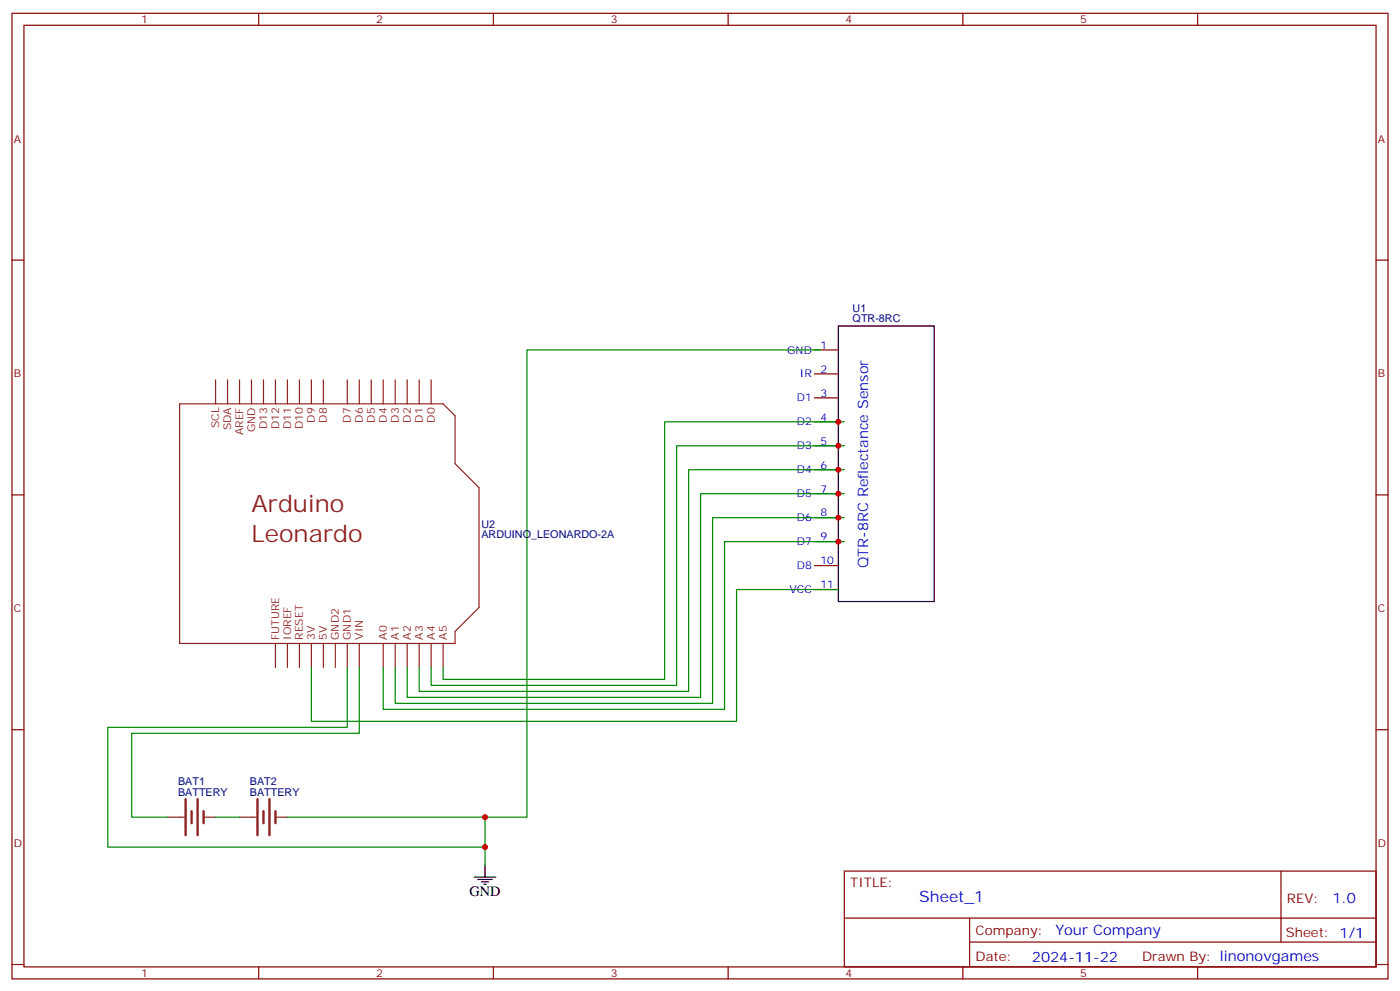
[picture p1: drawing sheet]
<svg xmlns="http://www.w3.org/2000/svg" width="412mm" height="292mm" viewBox="0 0 412 292" stroke-linecap="round" stroke-linejoin="round" font-family="sans-serif">
<g fill="none" stroke="#870000" stroke-width=".35">
<path d="M3.5 3.9h405.4v284.4h-405.4zM7.1 7.4h398.2v277.3h-398.2zM76.2 3.9v3.5M145.3 3.9v3.5M214.5 3.9v3.5M283.6 3.9v3.5M352.8 3.9v3.5M3.5 76.6h3.6M405.3 76.6h3.6M239.9 103h7M239.9 110.1h7M239.9 117.2h7"/>
<path d="M239.9 124.2h7M239.9 131.3h7M239.9 138.3h7M3.5 145.7h3.6M239.9 145.4h7M239.9 152.4h7M239.9 159.5h7M405.3 145.7h3.6M239.9 166.5h7M239.9 173.6h7M3.5 214.9h3.6M405.3 214.9h3.6"/>
<path d="M248.7 256.5h156.6v28.2h-156.6zM377.3 256.5v20.9M248.7 270.4h156.5M285.6 277.4h119.6M285.6 270.4v14.1M3.5 284h3.6M76.2 284.7v3.6M145.3 284.7v3.6M214.5 284.7v3.6M283.6 284.7v3.6M352.8 284.7v3.6M405.3 284h3.6"/>
</g>
<path d="M246.9 96h28.3v81.1h-28.3zM139.7 258.3h6.3M140.8 259h4.2M141.8 259.7h2.1M142.9 254.7v3.6M142.5 260.4h.7" fill="none" stroke="#000" stroke-width=".35"/>
<path d="M54.7 235.3v10.6M56.4 238.9v3.5M58.2 235.3v10.6M60 238.9v3.5M75.8 235.3v10.6M77.6 238.9v3.5M79.4 235.3v10.6M81.1 238.9v3.5" fill="none" stroke="#8c2424" stroke-width=".71"/>
<g fill="none" stroke="#8c2424" stroke-width=".35">
<path d="M52.9 118.9h77.6l3.6 3.5v14.2l7 7v35.3l-7 7v3.6h-81.2zM63.5 111.9v7M67 111.9v7M70.6 111.9v7M74.1 111.9v7M77.6 111.9v7M81.1 111.9v7M84.7 111.9v7M88.2 111.9v7M91.7 111.9v7M95.2 111.9v7M102.3 111.9v7"/>
<path d="M105.8 111.9v7M109.4 111.9v7M112.9 111.9v7M116.4 111.9v7M119.9 111.9v7M123.5 111.9v7M127 111.9v7M81.1 189.5v7M84.7 189.5v7M88.2 189.5v7M91.7 189.5v7M95.2 189.5v7"/>
<path d="M98.8 189.5v7M102.3 189.5v7M105.8 189.5v7M112.9 189.5v7M116.4 189.5v7M119.9 189.5v7M123.5 189.5v7M127 189.5v7M130.5 189.5v7M49.4 240.6h4.9M60 240.6h3.5M70.6 240.6h4.9"/>
<path d="M81.1 240.6h3.6"/>
</g>
<path d="M241.7 103h-86.5v137.6h-12.3M248.7 138.3h-45.9v65.3h-79.3v-7.1M248.7 131.3h-49.4v70.5h-72.3v-5.3M248.7 124.2h-52.9v75.9h-65.3v-3.6M248.7 159.5h-35.3v49.4h-100.5v-12.4M248.7 152.4h-38.8v54.7h-93.5v-10.6M248.7 145.4h-42.3v60h-86.5v-8.9M246.9 173.6h-29.9v38.8h-125.3v-15.9M102.3 196.5v17.7h-70.6v35.2h111.2M105.8 196.5v19.4h-67v24.7h10.6M63.5 240.6h7.1M84.7 240.6h58.2v14.1" fill="none" stroke="#008700" stroke-width=".35"/>
<g fill="#c00">
<circle cx="142.9" cy="240.6" r=".88"/>
<circle cx="142.9" cy="249.4" r=".88"/>
<circle cx="246.9" cy="124.2" r=".88"/>
<circle cx="246.9" cy="131.3" r=".88"/>
<circle cx="246.9" cy="138.3" r=".88"/>
<circle cx="246.9" cy="145.4" r=".88"/>
<circle cx="246.9" cy="159.5" r=".88"/>
<circle cx="246.9" cy="152.4" r=".88"/>
</g>
<g font-size="7.1" fill="#8d2323">
<text x="74.1" y="150.7">Arduino</text>
<text x="74.1" y="159.5">Leonardo</text>
</g>
<text font-size="4.6" fill="#00f" x="270.8" y="265.5">Sheet_1</text>
<g font-size="4.2" fill="#00f">
<text x="255.7" y="167.3" transform="rotate(-90 255.7 167.3)">QTR-8RC Reflectance Sensor</text>
<text x="392.5" y="265.8">1.0</text>
<text x="310.9" y="275.3">Your Company</text>
<text x="304" y="283.1">2024-11-22</text>
</g>
<text font-size="4.2" x="138.3" y="263.9">GND</text>
<g font-size="3.9" fill="#800">
<text x="250.5" y="261.1">TITLE:</text>
<text x="379.1" y="265.8">REV:</text>
<text x="287.4" y="275.3">Company:</text>
<text x="378.7" y="275.9">Sheet: 1/1</text>
<text x="287.4" y="283">Date:</text>
<text x="336.4" y="283.1">Drawn By: linonovgames</text>
</g>
<g font-size="3.2" fill="#800">
<text x="41.6" y="6.9">1</text>
<text x="110.8" y="6.9">2</text>
<text x="179.9" y="6.9">3</text>
<text x="249.1" y="6.9">4</text>
<text x="318.2" y="6.9">5</text>
<text x="4.1" y="42">A</text>
<text x="405.9" y="42">A</text>
<text x="4.1" y="111.2">B</text>
<text x="405.9" y="111.2">B</text>
<text x="4.1" y="180.3">C</text>
<text x="405.9" y="180.3">C</text>
<text x="4.1" y="249.4">D</text>
<text x="405.9" y="249.4">D</text>
<text x="41.6" y="287.7">1</text>
<text x="110.8" y="287.7">2</text>
<text x="179.9" y="287.7">3</text>
<text x="249.1" y="287.7">4</text>
<text x="318.2" y="287.7">5</text>
</g>
<g font-size="3.2" fill="#000080">
<text x="251.2" y="94.9">QTR-8RC</text>
<text x="251.2" y="91.9">U1</text>
<text x="141.8" y="155.3">U2</text>
<text x="141.8" y="158.5">ARDUINO_LEONARDO-2A</text>
<text x="52.4" y="231.2">BAT1</text>
<text x="73.6" y="231.2">BAT2</text>
<text x="52.4" y="234.3">BATTERY</text>
<text x="73.6" y="234.3">BATTERY</text>
</g>
<g font-size="3.2" fill="#00f">
<text x="231.9" y="104.1">GND</text>
<text x="241.7" y="102.7">1</text>
<text x="235.6" y="111.2">IR</text>
<text x="241.7" y="109.7">2</text>
<text x="234.7" y="118.2">D1</text>
<text x="241.7" y="116.8">3</text>
<text x="234.7" y="125.3">D2</text>
<text x="241.7" y="123.9">4</text>
<text x="241.7" y="130.9">5</text>
<text x="234.7" y="132.3">D3</text>
<text x="241.7" y="138">6</text>
<text x="234.7" y="139.4">D4</text>
<text x="234.7" y="146.4">D5</text>
<text x="241.7" y="145">7</text>
<text x="234.7" y="153.5">D6</text>
<text x="241.7" y="152.1">8</text>
<text x="234.7" y="160.5">D7</text>
<text x="241.7" y="159.1">9</text>
<text x="234.7" y="167.6">D8</text>
<text x="241.7" y="166.2">10</text>
<text x="241.7" y="173.2">11</text>
<text x="232.6" y="174.7">VCC</text>
</g>
<g font-size="3.2" fill="#8d2323">
<text x="92.8" y="124.4" transform="rotate(-90 92.8 124.4)">D9</text>
<text x="96.3" y="124.4" transform="rotate(-90 96.3 124.4)">D8</text>
<text x="103.4" y="124.4" transform="rotate(-90 103.4 124.4)">D7</text>
<text x="106.9" y="124.4" transform="rotate(-90 106.9 124.4)">D6</text>
<text x="110.4" y="124.4" transform="rotate(-90 110.4 124.4)">D5</text>
<text x="113.9" y="124.4" transform="rotate(-90 113.9 124.4)">D4</text>
<text x="117.5" y="124.4" transform="rotate(-90 117.5 124.4)">D3</text>
<text x="121" y="124.4" transform="rotate(-90 121 124.4)">D2</text>
<text x="124.5" y="124.4" transform="rotate(-90 124.5 124.4)">D1</text>
<text x="128.1" y="124.4" transform="rotate(-90 128.1 124.4)">D0</text>
<text x="64.6" y="126.1" transform="rotate(-90 64.6 126.1)">SCL</text>
<text x="68.1" y="126.8" transform="rotate(-90 68.1 126.8)">SDA</text>
<text x="71.6" y="128.2" transform="rotate(-90 71.6 128.2)">AREF</text>
<text x="75.1" y="127.3" transform="rotate(-90 75.1 127.3)">GND</text>
<text x="78.7" y="126.5" transform="rotate(-90 78.7 126.5)">D13</text>
<text x="82.2" y="126.5" transform="rotate(-90 82.2 126.5)">D12</text>
<text x="85.7" y="126.5" transform="rotate(-90 85.7 126.5)">D11</text>
<text x="89.3" y="126.5" transform="rotate(-90 89.3 126.5)">D10</text>
<text x="82.2" y="188.4" transform="rotate(-90 82.2 188.4)">FUTURE</text>
<text x="85.7" y="188.4" transform="rotate(-90 85.7 188.4)">IOREF</text>
<text x="89.3" y="188.4" transform="rotate(-90 89.3 188.4)">RESET</text>
<text x="92.8" y="188.4" transform="rotate(-90 92.8 188.4)">3V</text>
<text x="96.3" y="188.4" transform="rotate(-90 96.3 188.4)">5V</text>
<text x="99.8" y="188.4" transform="rotate(-90 99.8 188.4)">GND2</text>
<text x="103.4" y="188.4" transform="rotate(-90 103.4 188.4)">GND1</text>
<text x="106.9" y="188.4" transform="rotate(-90 106.9 188.4)">VIN</text>
<text x="113.9" y="188.4" transform="rotate(-90 113.9 188.4)">A0</text>
<text x="117.5" y="188.4" transform="rotate(-90 117.5 188.4)">A1</text>
<text x="121" y="188.4" transform="rotate(-90 121 188.4)">A2</text>
<text x="124.5" y="188.4" transform="rotate(-90 124.5 188.4)">A3</text>
<text x="128.1" y="188.4" transform="rotate(-90 128.1 188.4)">A4</text>
<text x="131.6" y="188.4" transform="rotate(-90 131.6 188.4)">A5</text>
</g>
</svg>
